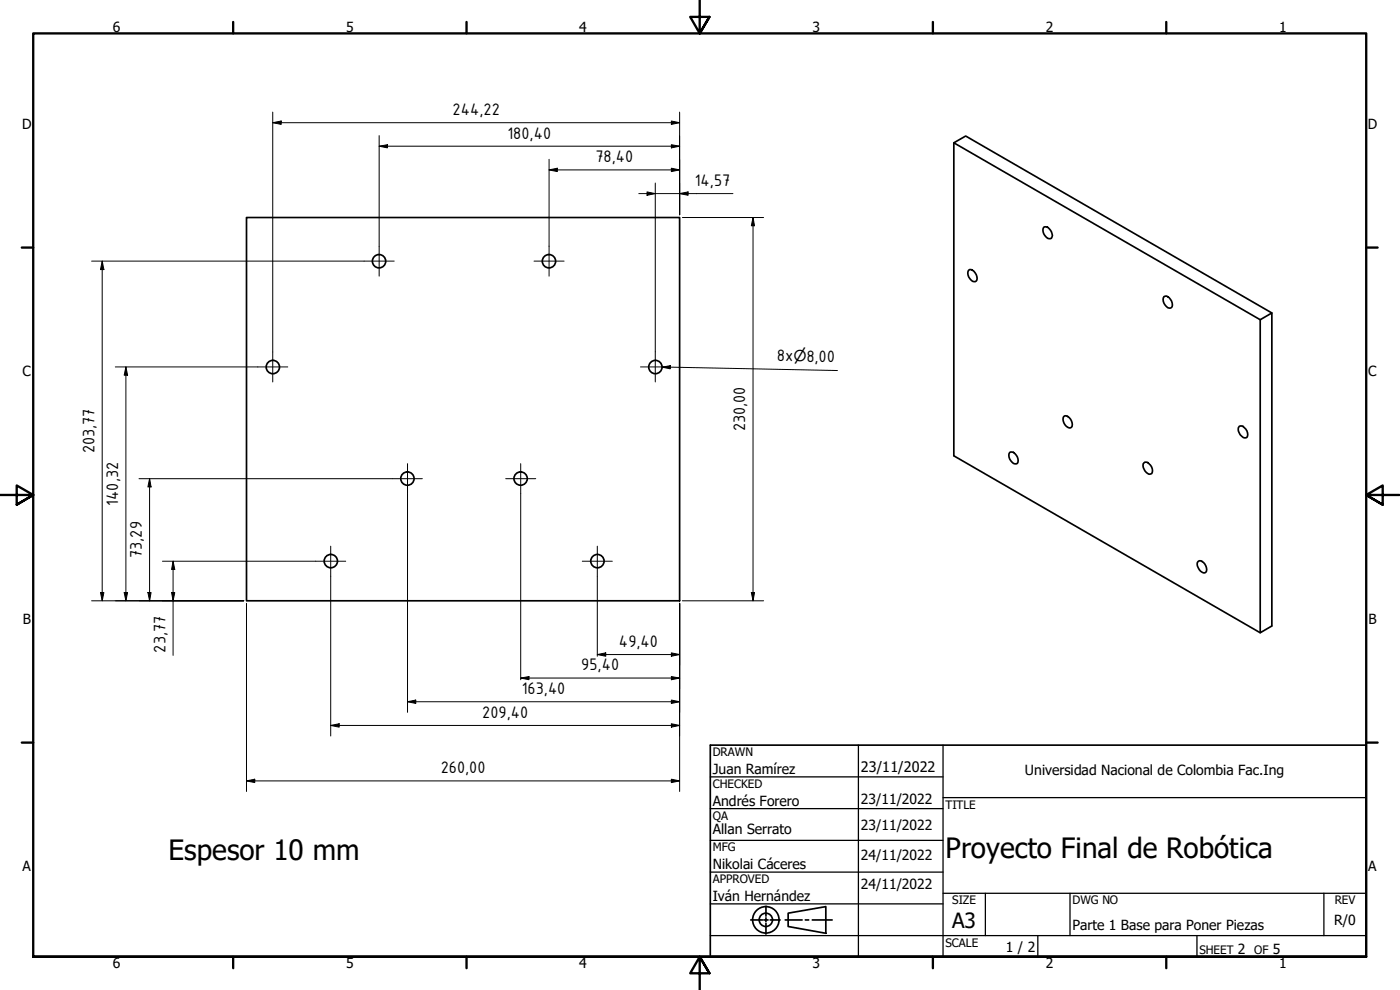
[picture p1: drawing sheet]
<svg xmlns="http://www.w3.org/2000/svg" width="420mm" height="297mm" viewBox="0 0 420 297" stroke-linecap="round" stroke-linejoin="round" font-family="sans-serif">
<!-- layer: Visible (ANSI) -->
<g fill="none" stroke="#000" stroke-width=".51">
<path d="M74 65.3h130v115h-130z"/>
<circle cx="113.8" cy="78.4" r="2"/>
<circle cx="164.8" cy="78.4" r="2"/>
<circle cx="81.9" cy="110.1" r="2"/>
<circle cx="196.7" cy="110.1" r="2"/>
<circle cx="122.3" cy="143.6" r="2"/>
<circle cx="156.2" cy="143.6" r="2"/>
<circle cx="99.3" cy="168.4" r="2"/>
<circle cx="179.3" cy="168.4" r="2"/>
</g>
<!-- layer: Visible (ISO) -->
<path d="M286.3 42.8l91.9 53.1 3.5-2v93.9l-3.5 2.1v-94M313.2 68.2a2.28 2.28 0 0 1 2.5 2.9 1.2 1.2 0 0 1-1.2 .5 1.2 1.2 0 0 1-.9-.9 2.29 2.29 0 0 1-.4-2.5zM290.7 81.1a1.74 1.74 0 0 1 2.3 1.3 1.54 1.54 0 0 1-.3 2.1 2.48 2.48 0 0 1-2-3.4zM349.3 89a1.74 1.74 0 0 1 2.3 1.3 1.54 1.54 0 0 1-.3 2.1 2.48 2.48 0 0 1-2-3.4zM381.7 93.9l-91.9-53.1-3.5 2v94l91.9 53.1M303 135.7a2.28 2.28 0 0 1 2.5 3 1.2 1.2 0 0 1-1.2 .5 1.2 1.2 0 0 1-1-1 2.29 2.29 0 0 1-.3-2.5zM319.3 125a1.74 1.74 0 0 1 2.3 1.3 1.57 1.57 0 0 1-.4 2.1 2.48 2.48 0 0 1-1.9-3.4zM343.3 138.9a1.07 1.07 0 0 1 1.6 .3 2.36 2.36 0 0 1 .7 2.9 1.74 1.74 0 0 1-2.3-1.3 1.54 1.54 0 0 1 0-1.9zM371.9 127.9a1.46 1.46 0 0 1 2 .9 1.7 1.7 0 0 1 0 2.6 2.41 2.41 0 0 1-2-3.5zM359.6 168.5a1.74 1.74 0 0 1 2.3 1.3 1.57 1.57 0 0 1-.3 2.1 2.48 2.48 0 0 1-2-3.4z" fill="none" stroke="#000" stroke-width=".51"/>
<!-- layer: Border (ANSI) -->
<g fill="none" stroke="#000" stroke-width=".7">
<path d="M70 6.6v3.4M140 6.6v3.4M210 0v10l-2.9-4.9h5.8l-2.9 4.9 2.9-4.9M280 6.6v3.4M350 6.6v3.4M6.5 74.3h3.5M410 74.3h3.4M0 148.5h10l-5-2.8v5.7l5-2.9-5 2.9M420 148.5h-10l5-2.8v5.7l-5-2.9 5 2.9M6.5 222.8h3.5M410 222.8h3.4M10 287.1v-277.1h400v277.1h-400h400"/>
<path d="M70 287.1v3.4M140 287.1v3.4M212.9 292l-2.9-4.9 2.9 4.9h-5.8l2.9-4.9v9.9M280 287.1v3.4M350 287.1v3.4"/>
</g>
<!-- layer: Title (ANSI) -->
<g fill="none" stroke="#000" stroke-width=".51">
<path d="M213.2 223.6h196.8v63.5h-196.8zM225.3 276h3.6M229.2 276h.7v.5M229.9 275.4v.6h.6M229.9 271.9v3M229.9 277v3.3M231.1 276h3M235.6 276h5.1M236.5 274l11.3-2v8l-11.3-2zM241.7 276h1M243.8 276h5.9"/>
<circle cx="229.8" cy="276" r="4"/>
<circle cx="229.8" cy="276" r="2"/>
</g>
<g fill="none" stroke="#000" stroke-width=".38">
<path d="M213.2 233.1h69.8M257.6 223.6v63.5M283 223.6v63.5M283 239.3h127M213.2 242.6h69.8M213.2 252.1h69.8M213.2 261.7h69.8M213.2 271.2h69.8M283 268h127M295.7 268v12.7M321.1 268v12.7M397.3 268v12.7"/>
<path d="M213.2 280.7h196.8M311.5 280.7v6.4M359.2 280.7v6.4"/>
</g>
<!-- layer: Dimension (ISO) -->
<g fill="none" stroke="#000" stroke-width=".3">
<path d="M81.9 36.8l2.5-.5v1zM81.9 36.8h122.1M81.9 33.6v72M201.5 36.3l2.5 .5-2.5 .5zM204 33.6v30.8M113.8 43.9l2.5-.5v1zM113.8 43.9h90.2M113.8 40.7v33.2M164.8 51l2.5-.5v1zM164.8 51h39.2M164.8 47.8v26.1M191.7 58.1h28.3"/>
<path d="M194.2 57.6l2.5 .5-2.5 .5zM196.7 54.9v50.7M201.5 50.5l2.5 .5-2.5 .5zM201.5 43.4l2.5 .5-2.5 .5zM204 58.1l2.5-.5v1zM27.5 78.3h81.8M30.7 78.3l.5 2.6h-1zM30.7 78.3v102M204.8 65.3h24.4M226 65.3l.4 2.4h-.9zM226 65.3v115M34.6 110.1h42.7"/>
<path d="M37.8 110.1l.5 2.5h-1zM37.8 110.1v70.2M198.7 110.2l2.5-.5v1zM198.7 110.2l52.6 1M41.7 143.6h76.1M44.9 143.6l.4 2.5h-.9zM44.9 143.6v36.7M122.3 148.1v65.6M156.3 148.1v55.8M30.2 177.8h1l-.5 2.5zM37.3 177.8h1l-.5 2.5zM44.4 177.8h.9l-.4 2.5z"/>
<path d="M48.8 168.4h45.9M51.5 177.8h1l-.6 2.5zM51.9 168.4l.6 2.5h-1zM51.9 168.4v28.2M99.3 172.9v47.9M179.3 172.9v24M225.5 177.8h.9l-.4 2.5zM27.5 180.3h45.7M74 181v56.5M179.3 196.4l2.5-.5v1zM179.3 196.4h24.7M201.5 195.9l2.5 .5-2.5 .5z"/>
<path d="M204 181v56.5M204.8 180.3h24.4M99.3 217.7l2.5-.5v1zM99.3 217.7h104.7M122.3 210.6l2.5-.6v1.1zM122.3 210.6h81.7M156.3 203.4l2.4-.4v.9zM156.3 203.4h47.7M201.5 203l2.5 .4-2.5 .5zM201.5 210l2.5 .6-2.5 .5zM201.5 217.2l2.5 .5-2.5 .5zM74 234.3l2.5-.5v1z"/>
<path d="M74 234.3h130M201.5 233.8l2.5 .5-2.5 .5z"/>
</g>
<g fill="#000">
<path d="M81.9 36.8l2.5-.5v1z" fill-rule="evenodd"/>
<path d="M201.5 36.3l2.5 .5-2.5 .5z" fill-rule="evenodd"/>
<path d="M113.8 43.9l2.5-.5v1z" fill-rule="evenodd"/>
<path d="M164.8 51l2.5-.5v1z" fill-rule="evenodd"/>
<path d="M194.2 57.6l2.5 .5-2.5 .5z" fill-rule="evenodd"/>
<path d="M201.5 50.5l2.5 .5-2.5 .5z" fill-rule="evenodd"/>
<path d="M201.5 43.4l2.5 .5-2.5 .5z" fill-rule="evenodd"/>
<path d="M204 58.1l2.5-.5v1z" fill-rule="evenodd"/>
<path d="M226 65.3l.4 2.4h-.9z" fill-rule="evenodd"/>
<path d="M30.7 78.3l.5 2.6h-1z" fill-rule="evenodd"/>
<path d="M37.8 110.1l.5 2.5h-1z" fill-rule="evenodd"/>
<path d="M198.7 110.2l2.5-.5v1z" fill-rule="evenodd"/>
<path d="M44.9 143.6l.4 2.5h-.9z" fill-rule="evenodd"/>
<path d="M30.2 177.8h1l-.5 2.5z" fill-rule="evenodd"/>
<path d="M37.3 177.8h1l-.5 2.5z" fill-rule="evenodd"/>
<path d="M44.4 177.8h.9l-.4 2.5z" fill-rule="evenodd"/>
<path d="M51.5 177.8h1l-.6 2.5z" fill-rule="evenodd"/>
<path d="M51.9 168.4l.6 2.5h-1z" fill-rule="evenodd"/>
<path d="M225.5 177.8h.9l-.4 2.5z" fill-rule="evenodd"/>
<path d="M179.3 196.4l2.5-.5v1z" fill-rule="evenodd"/>
<path d="M201.5 195.9l2.5 .5-2.5 .5z" fill-rule="evenodd"/>
<path d="M99.3 217.7l2.5-.5v1z" fill-rule="evenodd"/>
<path d="M122.3 210.6l2.5-.6v1.1z" fill-rule="evenodd"/>
<path d="M156.3 203.4l2.4-.4v.9z" fill-rule="evenodd"/>
<path d="M201.5 203l2.5 .4-2.5 .5z" fill-rule="evenodd"/>
<path d="M201.5 210l2.5 .6-2.5 .5z" fill-rule="evenodd"/>
<path d="M201.5 217.2l2.5 .5-2.5 .5z" fill-rule="evenodd"/>
<path d="M74 234.3l2.5-.5v1z" fill-rule="evenodd"/>
<path d="M201.5 233.8l2.5 .5-2.5 .5z" fill-rule="evenodd"/>
</g>
<!-- layer: Center Mark (ISO) -->
<g fill="none" stroke="#000" stroke-width=".3">
<path d="M109.3 78.3h9M113.8 73.9v9M160.3 78.3h9M164.8 73.9v9M77.3 110.1h9.1M81.9 105.6v9M192.2 110.1h9M196.7 105.6v9M122.3 139.1v9M156.3 139.1v9M117.8 143.6h8.9M151.8 143.6h9"/>
<path d="M94.7 168.4h9.1M99.3 163.9v9M174.8 168.4h9M179.3 163.9v9"/>
</g>
<g font-size="8.4">
<text x="283.8" y="257.3">Proyecto Final de Robótica</text>
<text x="50.6" y="258.2">Espesor 10 mm</text>
</g>
<text font-size="6.3" x="285.8" y="278.6">A3</text>
<g font-size="5.4">
<text x="135.8" y="34.5">244,22</text>
<text x="152.3" y="41.6">180,40</text>
<text x="178.7" y="48.7">78,40</text>
<text x="208.5" y="55.8">14,57</text>
<text x="233.2" y="108.3" transform="rotate(1 233.2 108.3)">8x</text>
<text x="242" y="108.5" transform="rotate(1 242 108.5)">8,00</text>
<text x="223.6" y="129.5" transform="rotate(-90 223.6 129.5)">230,00</text>
<text x="28.4" y="136.1" transform="rotate(-90 28.4 136.1)">203,77</text>
<text x="35.5" y="151.8" transform="rotate(-90 35.5 151.8)">140,32</text>
<text x="42.5" y="167.4" transform="rotate(-90 42.5 167.4)">73,29</text>
<text x="49.7" y="195.8" transform="rotate(-90 49.7 195.8)">23,77</text>
<text x="185.7" y="194">49,40</text>
<text x="174.4" y="201.2">95,40</text>
<text x="156.6" y="208.3">163,40</text>
<text x="144.7" y="215.4">209,40</text>
<text x="132.3" y="232">260,00</text>
</g>
<text font-size="4.6" x="238.1" y="108.4" transform="rotate(1 238.1 108.4)">⌀</text>
<text font-size="4.3" x="258.4" y="231.6">23/11/2022</text>
<g font-size="4.2">
<text x="33.8" y="9.6">6</text>
<text x="103.9" y="9.6">5</text>
<text x="173.9" y="9.6">4</text>
<text x="243.8" y="9.6">3</text>
<text x="313.9" y="9.6">2</text>
<text x="383.9" y="9.6">1</text>
<text x="6.7" y="38.7">D</text>
<text x="410.5" y="38.7">D</text>
<text x="6.8" y="113">C</text>
<text x="410.7" y="113">C</text>
<text x="6.9" y="187.2">B</text>
<text x="410.7" y="187.2">B</text>
<text x="213.9" y="232.3">Juan Ramírez</text>
<text x="307.6" y="232.6">Universidad Nacional de Colombia Fac.Ing</text>
<text x="213.9" y="241.8">Andrés Forero</text>
<text x="258.4" y="241.2">23/11/2022</text>
<text x="213.9" y="250.4">Allan Serrato</text>
<text x="258.4" y="249">23/11/2022</text>
<text x="6.8" y="261.4">A</text>
<text x="213.9" y="260.8">Nikolai Cáceres</text>
<text x="258.4" y="258.1">24/11/2022</text>
<text x="410.7" y="261.4">A</text>
<text x="258.4" y="266.8">24/11/2022</text>
<text x="213.9" y="270.4">Iván Hernández</text>
<text x="321.9" y="279.1">Parte 1 Base para Poner Piezas</text>
<text x="400.4" y="277.5">R/0</text>
<text x="301.9" y="285.6">1 / 2</text>
<text x="371.5" y="286.2">2</text>
<text x="382" y="286.2">5</text>
<text x="33.8" y="290.5">6</text>
<text x="103.9" y="290.5">5</text>
<text x="173.9" y="290.5">4</text>
<text x="243.8" y="290.5">3</text>
<text x="313.9" y="290.5">2</text>
<text x="383.9" y="290.5">1</text>
</g>
<g font-size="3.5">
<text x="213.9" y="226.9">DRAWN</text>
<text x="213.9" y="236.4">CHECKED</text>
<text x="213.9" y="245.9">QA</text>
<text x="283.8" y="242.6">TITLE</text>
<text x="213.9" y="255.4">MFG</text>
<text x="213.9" y="265">APPROVED</text>
<text x="285.8" y="271.3">SIZE</text>
<text x="321.9" y="271.3">DWG NO</text>
<text x="400.6" y="271.3">REV</text>
<text x="283.8" y="284">SCALE</text>
<text x="360" y="286.2">SHEET</text>
<text x="376.4" y="286.2">OF</text>
</g>
</svg>
